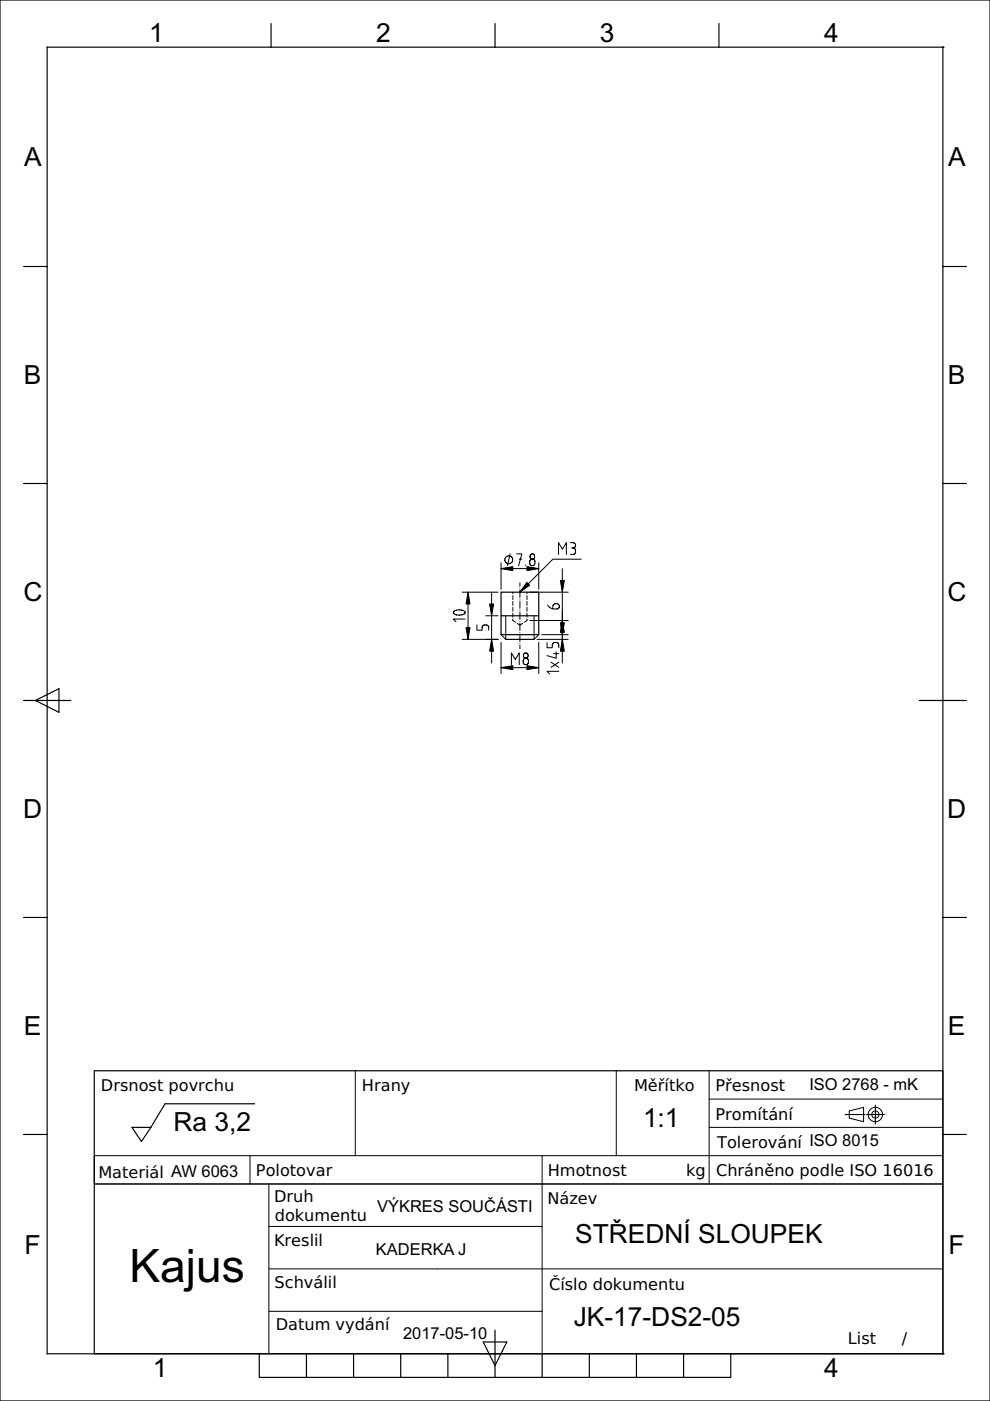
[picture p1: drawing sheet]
<svg xmlns="http://www.w3.org/2000/svg" width="210mm" height="297mm" viewBox="0 0 210 297" stroke-linecap="round" stroke-linejoin="round" font-family="sans-serif">
<g fill="none" stroke="#000" stroke-width=".25">
<path d="M0 0h209.9v297h-209.9zM57.5 5v5M105 5v5M152.4 5v5M199.9 10h.1M199.9 10h-189.9v277h189.9M199.9 10v277M5 56.5h5M199.9 56.5h.1M199.9 56.5h5M5 102.5h5M199.9 102.5h5"/>
<path d="M106.2 125.6h8v9h-8zM106.2 130.6h8M107.2 135.6h6M5 148.5h10M7.5 148.5l5-2.5v5zM194.9 148.5h10M5 194.5h5M199.9 194.5h5M28 239h4l-2 3zM54 234h-19l-3 5M179.2 236.3h.3M179.7 236.3h.1"/>
<path d="M179.9 236.3h.4M180.5 236.3h.1M180.7 236.3h.4M181.3 236.3h.1M181.5 236.3h.4M182.1 236.3h.1M182.3 236.3h.4M182.9 236.3h.1M183.1 236.3h.3M183.7 236.3h.1M184 236.3h.1M184.2 236.3h.4"/>
<path d="M184.8 236.3h.1M185 236.3h.4M185.6 234.3v.2M185.6 234.7h.1M185.6 234.9v.4M185.6 235.5h.1M185.6 235.7v.4M185.6 236.5v.4M185.6 237.1h.1M185.6 237.3v.4M185.6 237.9h.1M185.6 238.1v.2"/>
<path d="M185.6 236.3h.1M185.8 236.3h.4M186.4 236.3h.1M186.6 236.3h.4M187.2 236.3h.1M187.4 236.3h.1M199.9 227h-179.9v60M5 240.5h5M199.9 240.5h5M55 287v5h99.9v-5M65 287v5M75 287v5"/>
<path d="M85 287v5M95 287v5M102.5 284.5h5l-2.5 5zM105 282v10M115 287v5M124.9 287v5M134.9 287v5M144.9 287v5M199.9 287h.1"/>
</g>
<g fill="none" stroke="#000" stroke-width=".21">
<path d="M106.2 119.3v5.6M107.7 119.5h.1M108.1 117.4l-.5 2.5M109.5 117.4h1.1l-.6 2.5M110.1 118.5h.5M111.5 119.8v.1M114.2 119.3v5.6M118.4 117.6v-2.5l.9 1.3 .8-1.3v2.5M120.9 115.1h.6a.56 .56 0 0 1 .5 .5 .56 .56 0 0 1-.5 .6M121.2 116.2h.3M121.5 116.2a.56 .56 0 0 1 .5 .5v.3a.56 .56 0 0 1-.5 .6h-.6M123.2 118.6h-6l-7 7"/>
<path d="M96.2 130.1h.1M98 135.6h7.6M98 125.6h7.6M98.5 129.6a1.6 1.6 0 0 0-2.4 .3l.1 .2M98.5 129.6h.1M98.5 129.6l.1 .2-.1 .3a2.16 2.16 0 0 1-2.2 0M98.6 131.3h-2.5l.6 .5M99.2 125.6v10M101.1 132.5v1.1h1.1v-.5a.56 .56 0 0 1 .6-.6h.3a.56 .56 0 0 1 .5 .6v.5M103 130.6h2.6M104.2 125.6v15M106.2 136.2v6.6"/>
<path d="M106.2 120.6h8M107.2 130.6v5l-1-1M108.7 131.2v.4l.6 .3M108.7 130v.8M108.7 128.8v.8M108.7 127.5v.9M108.7 126.3v.8M108.7 125.6v.3M109.7 132.2l.5 .4 .6-.4M110.2 123.6v.7M110.2 124.7h.1M110.2 125.1v1.6"/>
<path d="M110.2 127v.1M110.2 127.4v1.6M110.2 129.4h.1M110.2 129.8v1.5M110.2 131.7h.1M110.2 132.1v1.6M110.2 134.1h.1M110.2 134.5v1.5M110.2 136.4h.1M110.2 136.8v.8M111.7 125.6v.3M111.7 126.3v.8"/>
<path d="M111.7 127.5v.9M111.7 128.8v.8M111.7 130v.8M111.7 131.2v.4l-.5 .3M112.4 125.6h8.1M112.4 131.6h8.1M113.2 130.6v5l1-1M113.9 135.6h6.6M114.2 136.2v6.6M114.9 134.6h5.6M116 136.2v1.1h1.1v-.5a.56 .56 0 0 1 .5-.6h.3a.56 .56 0 0 1 .6 .6v.5M116.1 128.3l.9 .7 1 .1a.56 .56 0 0 0 .6-.5 .56 .56 0 0 0-.6-.6h-.2a.56 .56 0 0 0-.6 .6v.5"/>
<path d="M117.4 138.6h1.1M117.9 138.2v1.4l-1.9-.6M119.2 120.6v20M106.2 141.6h8M108.4 140.9v-2.5l.9 1.4 .8-1.4v2.5M116.8 140.4l1.7 1.1M118.5 142.3h-2.5l.5 .6M118.5 140.4l-1.7 1.1M75.3 227v18M130.7 227v18M150.4 227v24M150.4 239h49.5"/>
<path d="M150.4 233h49.5M180.1 235.5l3-.7v3l-3-.7zM20 245h179.9M20 251h179.9M53 245v6M57 251v36M114.9 245v42M57 260h57.9M57 278h57.9M57 269h142.9"/>
<circle cx="107.9" cy="118.7" r=".83"/>
<circle cx="112.9" cy="118" r=".53"/>
<circle cx="112.9" cy="119.2" r=".66"/>
<circle cx="111.5" cy="139" r=".53"/>
<circle cx="111.5" cy="140.2" r=".66"/>
<circle cx="185.6" cy="236.3" r=".76"/>
<circle cx="185.6" cy="236.3" r="1.52"/>
</g>
<g fill="#000">
<path d="M98.8 133.1h.9l-.5 2.5zM99.2 125.6l.5 2.5h-.9zM103.8 128.1h.9l-.5 2.5zM104.2 135.6l.5 2.5h-.9zM106.2 120.6l2.5-.5v.9zM111.7 123.5l.6 .6-2.1 1.5zM111.7 120.1l2.5 .5-2.5 .4zM119.2 135.6l.4 2.5h-.8zM118.8 132.1h.8l-.4 2.5zM118.8 123.1h.8l-.4 2.5zM119.2 131.6l.4 2.5h-.8zM106.2 141.6l2.5-.5v.9z"/>
<path d="M111.7 141.1l2.5 .5-2.5 .4z"/>
</g>
<g fill="#000" stroke="#000" stroke-width=".21">
<path d="M98.8 133.1h.9l-.5 2.5zM99.2 125.6l.5 2.5h-.9zM103.8 128.1h.9l-.5 2.5zM104.2 135.6l.5 2.5h-.9zM106.2 120.6l2.5-.5v.9zM111.7 123.5l.6 .6-2.1 1.5zM111.7 120.1l2.5 .5-2.5 .4zM119.2 135.6l.4 2.5h-.8zM118.8 132.1h.8l-.4 2.5zM118.8 123.1h.8l-.4 2.5zM119.2 131.6l.4 2.5h-.8zM106.2 141.6l2.5-.5v.9z"/>
<path d="M111.7 141.1l2.5 .5-2.5 .4z"/>
</g>
<text font-size="9.8" x="27.5" y="271.8">Kajus</text>
<g font-size="5.6">
<text x="31.7" y="9">1</text>
<text x="79.7" y="9">2</text>
<text x="127.2" y="9">3</text>
<text x="174.7" y="9">4</text>
<text x="5.1" y="35.3">A</text>
<text x="201" y="35.3">A</text>
<text x="5.1" y="81.5">B</text>
<text x="201" y="81.5">B</text>
<text x="5" y="127.5">C</text>
<text x="200.9" y="127.5">C</text>
<text x="4.9" y="173.5">D</text>
<text x="200.8" y="173.5">D</text>
<text x="5.1" y="219.5">E</text>
<text x="201" y="219.5">E</text>
<text x="36.8" y="239.7">Ra 3,2</text>
<text x="136.3" y="239">1:1</text>
<text x="122" y="263.6">STŘEDNÍ SLOUPEK</text>
<text x="5.2" y="265.8">F</text>
<text x="201.1" y="265.8">F</text>
<text x="121.6" y="281.2">JK-17-DS2-05</text>
<text x="32.4" y="292">1</text>
<text x="174.7" y="292">4</text>
</g>
<g font-size="3.5">
<text x="171.6" y="231">ISO 2768 - mK</text>
<text x="80" y="257">VÝKRES SOUČÁSTI</text>
<text x="79.7" y="266">KADERKA J</text>
<text x="85.5" y="283.9">2017-05-10</text>
</g>
<g font-size="3.4">
<text x="21.4" y="231.4">Drsnost povrchu</text>
<text x="76.7" y="231.4">Hrany</text>
<text x="134.4" y="231.4">Měřítko</text>
<text x="151.7" y="231.4">Přesnost</text>
<text x="151.7" y="237.5">Promítání</text>
<text x="152.1" y="243.4">Tolerování ISO 8015</text>
<text x="20.8" y="249.8">Materiál AW 6063</text>
<text x="54.3" y="249.4">Polotovar</text>
<text x="116.1" y="249.4">Hmotnost</text>
<text x="145.5" y="249.4">kg</text>
<text x="151.8" y="249.3">Chráněno podle ISO 16016</text>
<text x="58.1" y="254.9">Druh</text>
<text x="116.1" y="255.2">Název</text>
<text x="58.3" y="258.9">dokumentu</text>
<text x="58.1" y="264.2">Kreslil</text>
<text x="58.2" y="273.2">Schválil</text>
<text x="116.4" y="273.5">Číslo dokumentu</text>
<text x="58.5" y="282">Datum vydání</text>
<text x="179.8" y="285">List</text>
<text x="191.2" y="285">/</text>
</g>
</svg>
